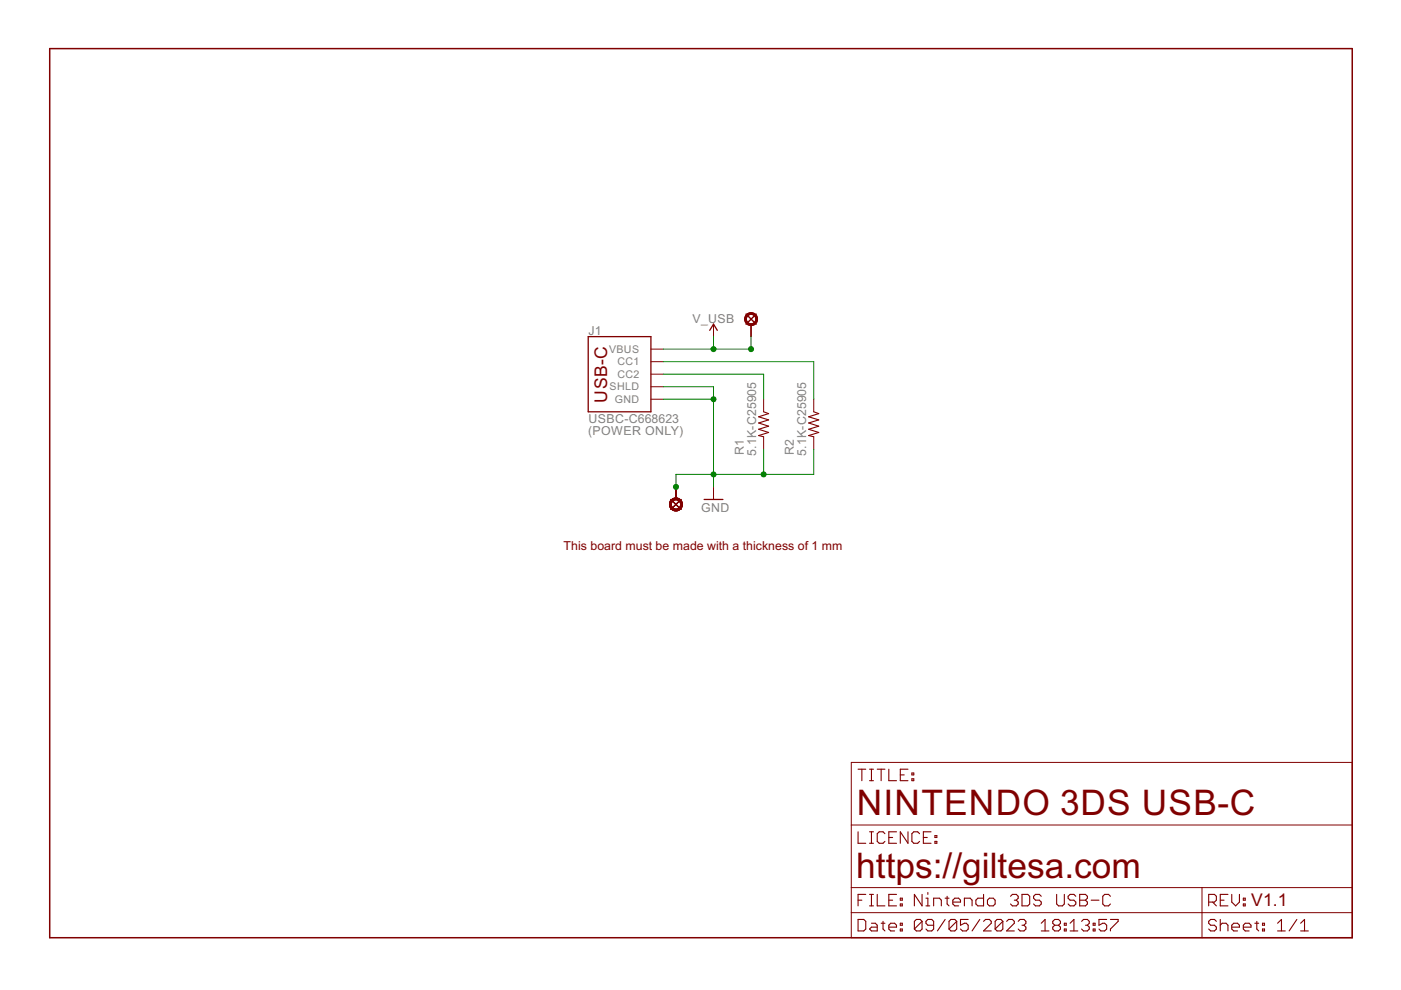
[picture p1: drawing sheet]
<svg xmlns="http://www.w3.org/2000/svg" width="297mm" height="210mm" viewBox="0 0 297 210" stroke-linecap="round" stroke-linejoin="round" font-family="sans-serif">
<path d="M10.5 10.3h276.2v188.5h-276.2z" fill="none" stroke="#800000" stroke-width=".32"/>
<g fill="none" stroke="#800000" stroke-width=".21">
<path d="M138 74h2.7M138 76.7h2.7M138 79.3h2.7M151.3 68.7v2.7M138 84.6h2.7M138 82h2.7M161.9 84.6v2.7M161.9 92.6v2.7M172.5 84.6v2.7M172.5 92.6v2.7M151.3 103.2v2.7M180.5 161.6h106.2v37.2h-106.2z"/>
<path d="M180.5 174.9h106.2M180.5 188.2h106.2M180.5 193.5h106.2M254.8 188.2v10.6"/>
</g>
<g fill="none" stroke="#800000" stroke-width=".23">
<path d="M158.2 66.6l2.1 2.1M160.3 66.6l-2.1 2.1M161.9 87.3l1.1 .4-2.2 .7 2.2 .6-2.2 .7 2.2 .7-2.2 .6 2.2 .7-2.2 .7 1.1 .2M172.5 87.3l1.1 .4-2.2 .7 2.2 .6-2.2 .7 2.2 .7-2.2 .6 2.2 .7-2.2 .7 1.1 .2M142.2 105.9l2.2 2.1M144.4 105.9l-2.2 2.1M181.9 176.4v2.4h1.7M181.9 163.1h1.7M182.7 163.1v2.4M184.4 163.1h.8M184.4 165.5h.8M184.4 178.8h.8"/>
<path d="M184.4 176.4h.8M184.8 163.1v2.4M184.8 176.4v2.4M186 163.1h1.6M186.8 163.1v2.4M187.6 176.8l-.4-.4h-.8l-.4 .4v1.6l.4 .4h.8l.4-.4M188.4 163.1v2.4h1.7M188.4 177.6h.9M190.1 176.4h-1.7v2.4h1.7M190.9 164.3h.8M192.5 163.1h-1.6v2.4h1.6M192.5 176.4v2.4l-1.6-2.4v2.4"/>
<path d="M193.3 165.1h.4v.4h-.4zM193.3 163.9h.4v.4h-.4zM195 176.8l-.4-.4h-.9l-.4 .4v1.6l.4 .4h.9l.4-.4M195.8 177.6h.8M197.4 176.4h-1.6v2.4h1.6M198.2 178.4h.4v.4h-.4zM198.2 177.2h.4v.4h-.4zM181.9 194.9h1.2l.5 .4v1.7l-.5 .4h-1.2zM181.9 190.9h.8M183.6 189.6h-1.7v2.5M184.4 189.6h.8M184.4 192.1h.8"/>
<path d="M184.8 195.7h.8l.4 .5v1.2h-1.2l-.4-.4 .4-.4h1.2M184.8 189.6v2.5M186 189.6v2.5h1.6M186.8 195.7h.8M187.2 195.3v1.7l.4 .4M188.4 196.6h1.7v-.4l-.4-.5h-.9l-.4 .5v.8l.4 .4h.9M188.4 190.9h.9M190.1 189.6h-1.7v2.5h1.7M190.9 197h.4v.4h-.4zM190.9 195.7h.4v.5h-.4zM190.9 190.4h.4v.5h-.4zM190.9 191.7h.4v.4h-.4z"/>
<path d="M195.5 195.3v1.7l-.4 .4h-.8l-.4-.4M195.5 195.3l-.4-.4h-.8l-.4 .4v1.7M195.5 189.6v2.5l-1.6-2.5v2.5M195.5 195.3l-1.6 1.7M196.3 192.1h.8M196.3 190.4h.4v1.7M196.7 189.2v.4M198 196.2h-1.3l-.4-.5v-.4l.4-.4h.8l.5 .4v1.7l-.5 .4h-.8l-.4-.4M198 192.1v-1.7h1.2l.4 .5v1.2M200.4 190.4h.8M200.4 194.9l-1.6 2.5M200.8 190v1.7l.4 .4"/>
<path d="M202 191.3h1.6v-.4l-.4-.5h-.8l-.4 .5v.8l.4 .4h.8M202.8 195.3v1.7l-.4 .4h-.8l-.4-.4M202.8 195.3l-.4-.4h-.8l-.4 .4v1.7M202.8 195.3l-1.6 1.7M204.5 192.1v-1.7h1.2l.4 .5v1.2M205.3 194.9h-1.7v1.3l.9-.5h.4l.4 .5v.8l-.4 .4h-.8l-.5-.4M207.7 194.9l-1.6 2.5M208.5 195.3l.5-.4h.8l.4 .4v.4l-1.7 1.7h1.7M208.5 189.6v2.5h-1.2l-.4-.4v-.8l.4-.5h1.2M209.8 190.4h.8l.4 .5v.8l-.4 .4h-.8l-.4-.4v-.8zM212.6 195.3v1.7l-.4 .4h-.8l-.4-.4M212.6 195.3l-.4-.4h-.8l-.4 .4v1.7"/>
<path d="M212.6 195.3l-1.6 1.7M213.4 195.3l.4-.4h.9l.4 .4v.4l-1.7 1.7h1.7M214.2 190l.5-.4h.8l.4 .4v.4l-.4 .5M215.1 190.9h.4M215.5 190.9l.4 .4v.4l-.4 .4h-.8l-.5-.4M215.9 195.3l.4-.4h.8l.4 .4v.4l-.4 .5M216.7 196.2h.4M216.7 189.6h1.2l.4 .4v1.7l-.4 .4h-1.2zM217.1 196.2l.4 .4v.4l-.4 .4h-.8l-.4-.4M220.8 197.4h1.6M220.8 190l-.4-.4h-.9l-.4 .4v.4l.4 .5h.9l.4 .4v.4l-.4 .4h-.9l-.4-.4M220.8 195.7l.8-.8v2.5"/>
<path d="M223.6 196.2l-.4 .4v.4l.4 .4h.8l.4-.4v-.4l-.4-.4M223.6 196.2l-.4-.5v-.4l.4-.4h.8l.4 .4v.4l-.4 .5M223.6 196.2h.8M224 189.6v2.1l.4 .4h.9l.4-.4v-2.1M225.7 197h.4v.4h-.4zM225.7 195.7h.4v.5h-.4zM226.9 197.4h1.6M226.9 195.7l.8-.8v2.5M228.1 190l-.4-.4h-.8l-.4 .4v.4l.4 .5h.8l.4 .4v.4l-.4 .4h-.8l-.4-.4M228.9 189.6h1.2l.4 .4v.4l-.4 .5 .4 .4v.4l-.4 .4h-1.2zM228.9 190.9h1.2M229.3 195.3l.4-.4h.8l.4 .4v.4l-.4 .5"/>
<path d="M230.1 196.2h.4M230.5 196.2l.4 .4v.4l-.4 .4h-.8l-.4-.4M231.4 190.9h1.6M231.8 197h.4v.4h-.4zM231.8 195.7h.4v.5h-.4zM234.6 194.9h-1.6v1.3l.8-.5h.4l.4 .5v.8l-.4 .4h-.8l-.4-.4M235.4 194.9h1.7v.4l-1.7 1.7v.4M235.4 190l-.4-.4h-.8l-.4 .4v1.7l.4 .4h.8l.4-.4M256.3 191.3h1.2l.4-.4v-.9l-.4-.4h-1.2v2.5M257.1 191.3l.8 .8M257.9 195.3l-.4-.4h-.8l-.4 .4v.4l.4 .5h.8l.4 .4v.4l-.4 .4h-.8l-.4-.4M258.7 196.2l.4-.5h.8l.4 .5v1.2"/>
<path d="M258.7 194.9v2.5M258.7 190.9h.8M260.3 189.6h-1.6v2.5h1.6M261.2 196.6h1.6v-.4l-.4-.5h-.8l-.4 .5v.8l.4 .4h.8M261.2 189.6v1.7l.8 .8 .8-.8v-1.7M263.6 196.6h1.6v-.4l-.4-.5h-.8l-.4 .5v.8l.4 .4h.8M263.6 190.4h.4v.5h-.4zM263.6 191.7h.4v.4h-.4zM266 195.7h.9M266.5 195.3v1.7l.4 .4M267.7 197h.4v.4h-.4zM267.7 195.7h.4v.5h-.4z"/>
<path d="M270.9 197.4h1.6M270.9 195.7l.8-.8v2.5M275 194.9l-1.7 2.5M275.8 197.4h1.6M275.8 195.7l.8-.8v2.5"/>
</g>
<path d="M124.7 71.4h13.3v15.9h-13.3zM150.5 70l.8-1.3 .8 1.3M159.2 69v2.4M143.3 103.2v2.4M149.3 105.9h4" fill="none" stroke="#800000" stroke-width=".28"/>
<g fill="#800000" stroke="#800000" stroke-width=".21">
<path d="M158.3 66.7a1.38 1.38 0 0 1 2.1 .3 1.38 1.38 0 0 1-.8 2 1.38 1.38 0 0 1-1.7-1.4h.3a1 1 0 0 1 1.4-.9 1 1 0 0 1 .3 1.7 1 1 0 0 1-1.6-.5l-.1-.3h-.3z" fill-rule="evenodd"/>
<path d="M158.3 66.7a1.38 1.38 0 0 1 2.1 .3 1.38 1.38 0 0 1-.8 2 1.38 1.38 0 0 1-1.7-1.4h.3a1 1 0 0 1 1.4-.9 1 1 0 0 1 .3 1.7 1 1 0 0 1-1.6-.5l-.1-.3h-.3z" fill-rule="evenodd"/>
<path d="M142.3 106a1.37 1.37 0 0 1 2.2 .3 1.37 1.37 0 0 1-.8 2 1.37 1.37 0 0 1-1.8-1.3h.4a1 1 0 0 1 1.4-1 1 1 0 0 1 .3 1.7 1 1 0 0 1-1.7-.5v-.2h-.4l.2-.7z" fill-rule="evenodd"/>
<path d="M142.3 106a1.37 1.37 0 0 1 2.2 .3 1.37 1.37 0 0 1-.8 2 1.37 1.37 0 0 1-1.8-1.3h.4a1 1 0 0 1 1.4-1 1 1 0 0 1 .3 1.7 1 1 0 0 1-1.7-.5v-.2h-.4l.2-.7z" fill-rule="evenodd"/>
<path d="M142.3 106a1.37 1.37 0 0 1 2.2 .3 1.37 1.37 0 0 1-.8 2 1.37 1.37 0 0 1-1.8-1.3h.4a1 1 0 0 1 1.4-1 1 1 0 0 1 .3 1.7 1 1 0 0 1-1.7-.5v-.2h-.4l.2-.7z" fill-rule="evenodd"/>
<path d="M142.3 106a1.37 1.37 0 0 1 2.2 .3 1.37 1.37 0 0 1-.8 2 1.37 1.37 0 0 1-1.8-1.3h.4a1 1 0 0 1 1.4-1 1 1 0 0 1 .3 1.7 1 1 0 0 1-1.7-.5v-.2h-.4l.2-.7z" fill-rule="evenodd"/>
</g>
<path d="M140.7 76.7h31.8v7.9M140.7 79.3h21.2v5.3M151.3 71.4v2.6M159.2 71.4v2.6h-18.5M140.7 84.6h10.6M140.7 82h10.6v21.2M161.9 95.3v5.3M172.5 95.3v5.3h-29.2v2.6" fill="none" stroke="#008000" stroke-width=".21"/>
<g fill="#008000" stroke="#008000" stroke-width=".21">
<circle cx="151.3" cy="100.6" r=".53"/>
<circle cx="161.9" cy="100.6" r=".53"/>
<circle cx="143.3" cy="103.2" r=".53"/>
<circle cx="151.3" cy="84.6" r=".53"/>
<circle cx="151.3" cy="74" r=".53"/>
<circle cx="159.2" cy="74" r=".53"/>
</g>
<g font-size="8.4" fill="#800000">
<text x="181.7" y="172.8">NINTENDO 3DS USB-C</text>
<text x="181.5" y="186.1">https://giltesa.com</text>
</g>
<g font-size="4.1" fill="#800000">
<text x="128.7" y="85.4" transform="rotate(-90 128.7 85.4)">USB-C</text>
<text x="265.3" y="192.2">V1.1</text>
</g>
<g font-size="2.9" fill="#808080">
<text x="124.8" y="71.1">J1</text>
<text x="146.8" y="68.5">V_USB</text>
<text x="124.8" y="89.7">USBC-C668623</text>
<text x="124.7" y="92.2">(POWER ONLY)</text>
<text x="157.7" y="96.6" transform="rotate(-90 157.7 96.6)">R1</text>
<text x="160.3" y="96.6" transform="rotate(-90 160.3 96.6)">5.1K-C25905</text>
<text x="168.3" y="96.6" transform="rotate(-90 168.3 96.6)">R2</text>
<text x="171" y="96.6" transform="rotate(-90 171 96.6)">5.1K-C25905</text>
<text x="148.7" y="108.5">GND</text>
</g>
<text font-size="2.9" fill="#800000" x="119.5" y="116.5">This board must be made with a thickness of 1 mm</text>
<g font-size="2.5" fill="#808080">
<text x="129.1" y="74.8">VBUS</text>
<text x="130.9" y="77.5">CC1</text>
<text x="129.2" y="82.8">SHLD</text>
<text x="130.9" y="80.1">CC2</text>
<text x="130.3" y="85.4">GND</text>
</g>
</svg>
